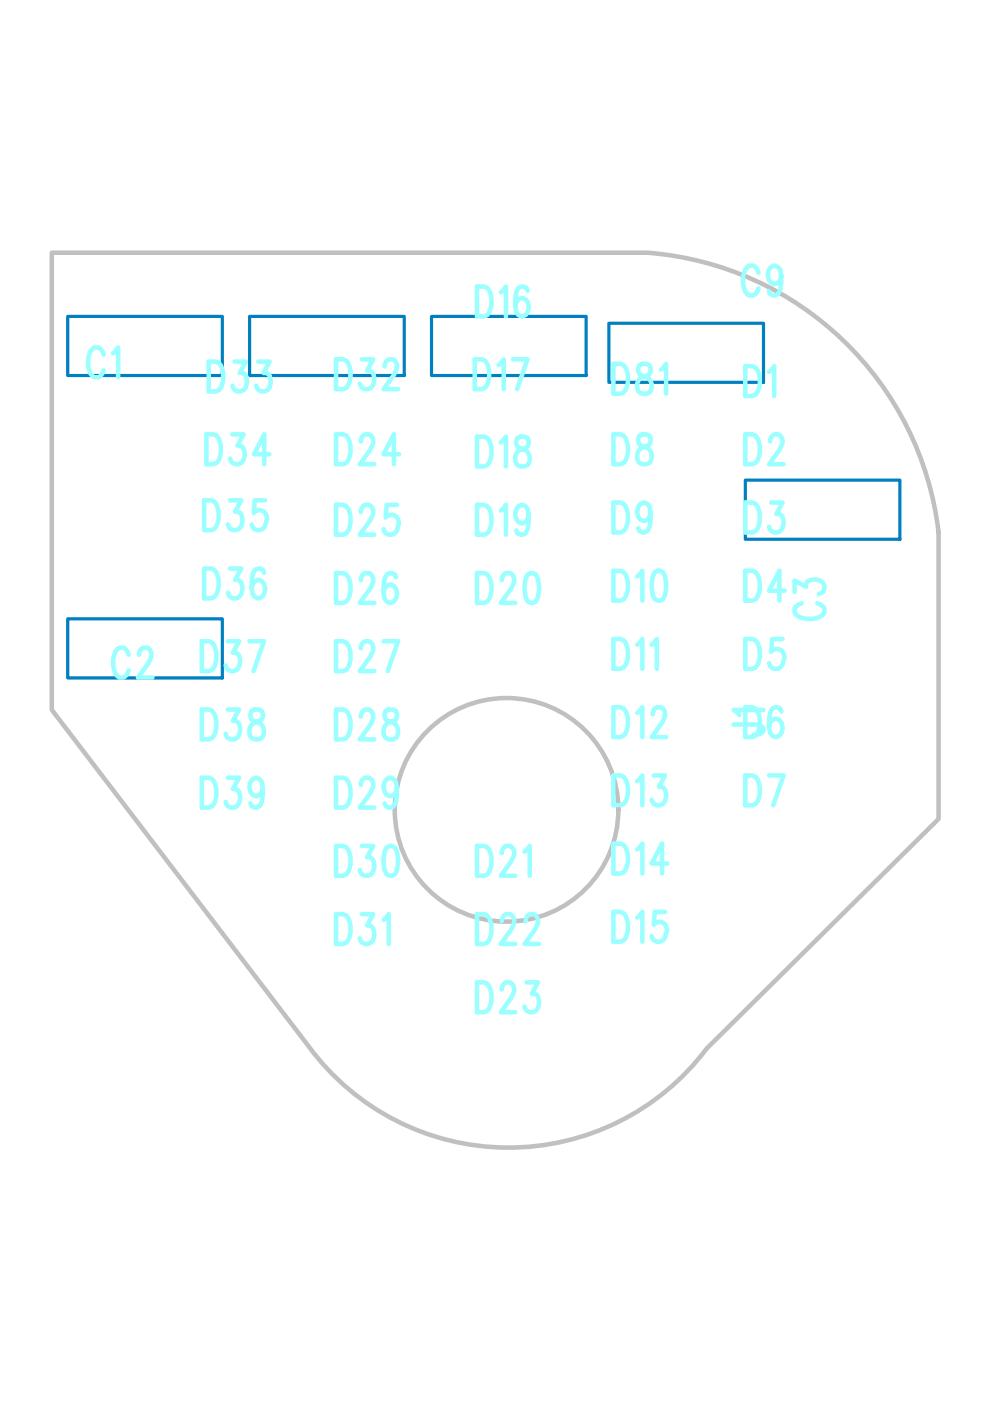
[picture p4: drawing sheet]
<svg xmlns="http://www.w3.org/2000/svg" width="210mm" height="297mm" viewBox="0 0 210 297" stroke-linecap="round" stroke-linejoin="round" font-family="sans-serif">
<g fill="none" stroke="#c0c0c0" stroke-width=".96">
<path d="M11 53.6h126.3a67.4 67.4 0 0 1 61.7 59.3v60.7l-49.2 48.7a52.5 52.5 0 0 1-84.3-.4l-54.5-71.4z"/>
<circle cx="107.4" cy="171.7" r="23.7"/>
</g>
<path d="M14.4 67.1h32.7v12.5h-32.7zM52.9 67.1h32.8v12.5h-32.8zM91.5 67.1h32.8v12.5h-32.8zM129.1 68.5h32.8v12.6h-32.8zM158 101.8h32.8v12.5h-32.8zM14.4 131.2h32.7v12.5h-32.7z" fill="none" stroke="#0080c0" stroke-width=".67"/>
<path d="M165.7 150.8l-.2-.6-.7-.3h-.4l-.7 .3a7.6 7.6 0 0 0-.4 5.2l.4 .6 .7 .3a2.06 2.06 0 0 0 1.6-1.6 2.06 2.06 0 0 0-.7-2l-.7-.3a1.61 1.61 0 0 0-1.5 1.8" fill="none" stroke="#9bffff" stroke-width=".96"/>
<g font-size="9.6" fill="#9bffff">
<text x="157.5" y="62.6">C9</text>
<text x="101.1" y="67.1">D16</text>
<text x="18.7" y="80">C1</text>
<text x="44.2" y="83">D33</text>
<text x="71.2" y="82.5">D32</text>
<text x="100.7" y="82.5">D17</text>
<text x="130.1" y="83.5">D81</text>
<text x="158" y="84">D1</text>
<text x="43.8" y="98.4">D34</text>
<text x="71.2" y="98.4">D24</text>
<text x="101.1" y="98.9">D18</text>
<text x="130.1" y="98.4">D8</text>
<text x="158" y="98.4">D2</text>
<text x="43.3" y="112.4">D35</text>
<text x="71.2" y="113.4">D25</text>
<text x="101.1" y="113.4">D19</text>
<text x="130.1" y="112.9">D9</text>
<text x="158" y="112.9">D3</text>
<text x="43.3" y="126.9">D36</text>
<text x="71.2" y="127.8">D26</text>
<text x="101.1" y="127.8">D20</text>
<text x="130.1" y="127.3">D10</text>
<text x="158" y="127.3">D4</text>
<text x="174.8" y="131.2" transform="rotate(-90 174.8 131.2)">C3</text>
<text x="24" y="143.6">C2</text>
<text x="42.8" y="142.3">D37</text>
<text x="71.2" y="142.3">D27</text>
<text x="130.1" y="141.8">D11</text>
<text x="158" y="141.8">D5</text>
<text x="161.9" y="155.8" transform="rotate(-90 161.9 155.8)">J1</text>
<text x="42.8" y="156.8">D38</text>
<text x="71.2" y="156.8">D28</text>
<text x="130.1" y="156.3">D12</text>
<text x="42.8" y="171.2">D39</text>
<text x="71.2" y="171.2">D29</text>
<text x="130.1" y="170.7">D13</text>
<text x="158" y="170.7">D7</text>
<text x="71.2" y="185.7">D30</text>
<text x="101.1" y="185.7">D21</text>
<text x="130.1" y="185.2">D14</text>
<text x="71.2" y="200.1">D31</text>
<text x="101.1" y="200.1">D22</text>
<text x="130.1" y="199.7">D15</text>
<text x="101.1" y="214.6">D23</text>
</g>
</svg>
